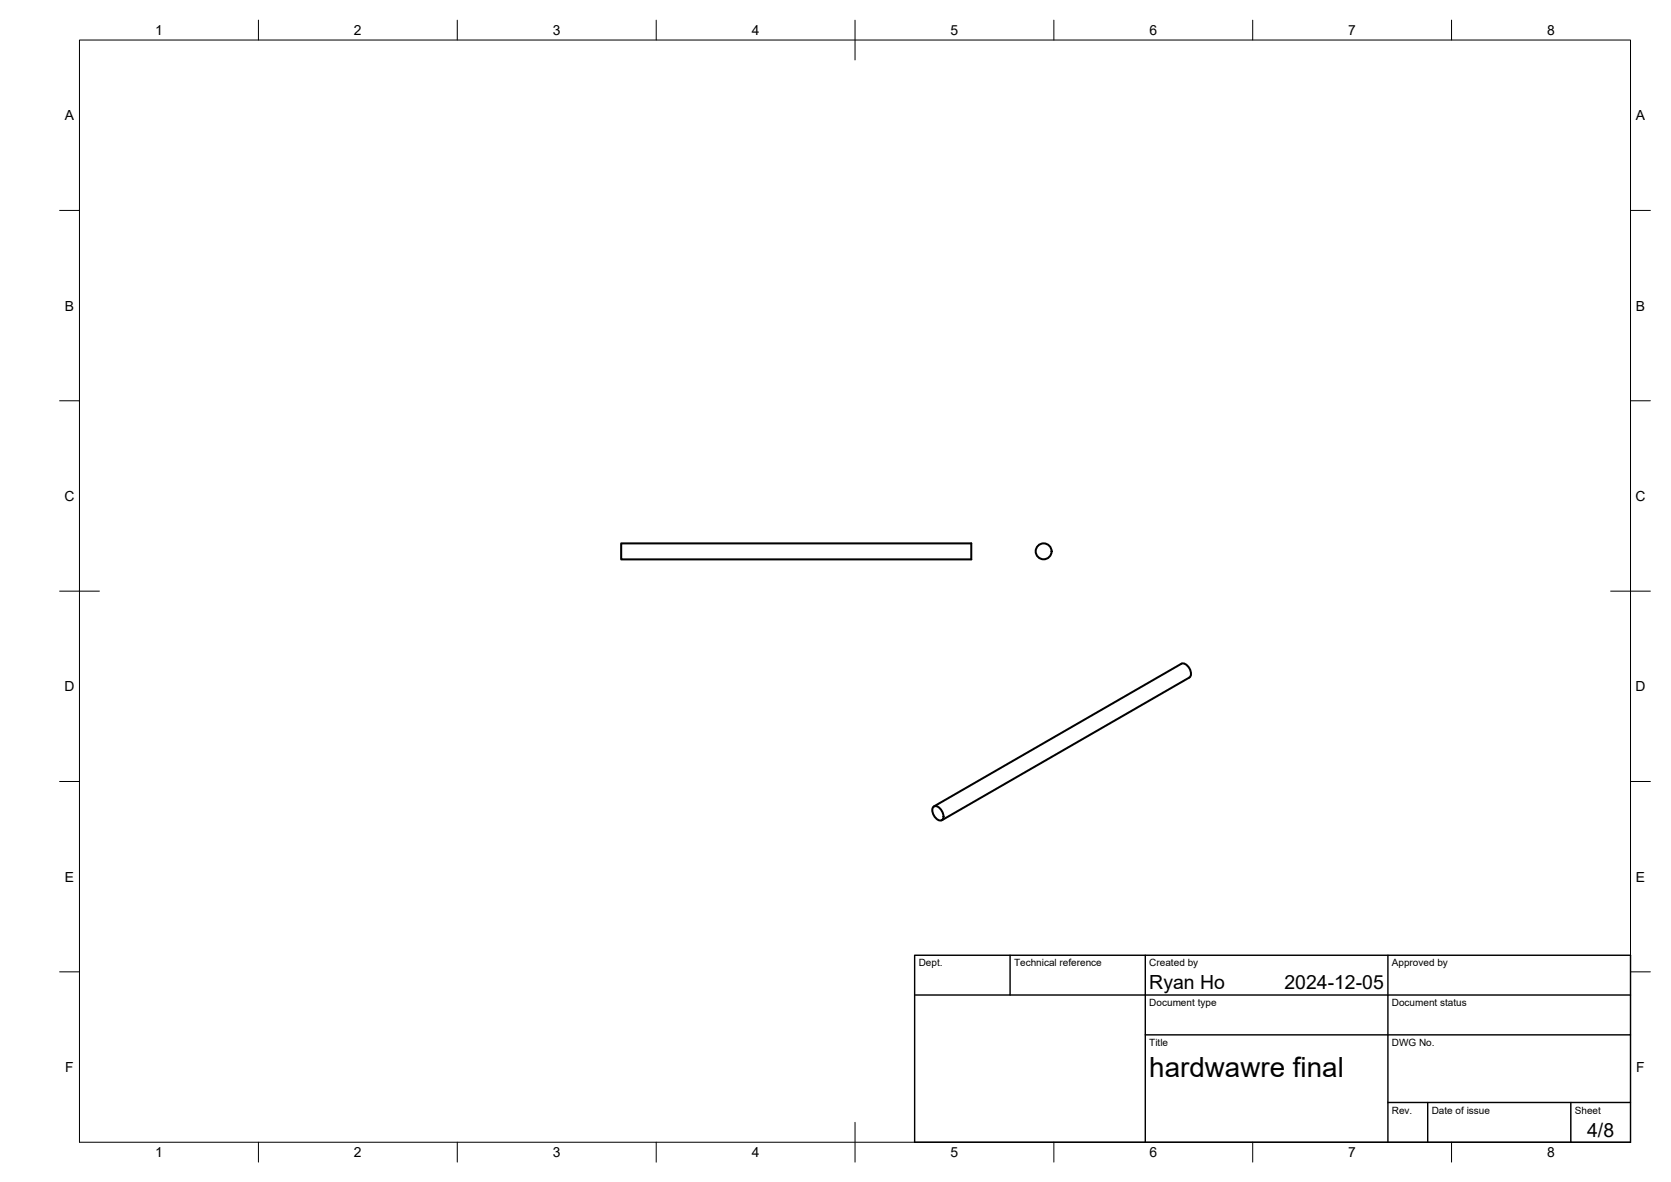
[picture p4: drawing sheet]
<svg xmlns="http://www.w3.org/2000/svg" width="420mm" height="297mm" viewBox="0 0 420 297" stroke-linecap="round" stroke-linejoin="round" font-family="sans-serif">
<!-- layer: Visible -->
<g fill="none" stroke="#000" stroke-width=".51">
<path d="M156.2 136.6h88v4h-88zM297.1 166.8l-62.3 35.9M297.1 166.8a2.21 2.21 0 0 1 2.4 2.3l-.2 .9-.2 .3-62.3 35.8M234.7 202.8a1.62 1.62 0 0 1 2.1 1 1.63 1.63 0 0 1-.1 2.4 2.49 2.49 0 0 1-2-3.4z"/>
<circle cx="262.4" cy="138.6" r="2"/>
</g>
<!-- layer: BORDER -->
<g fill="none" stroke="#000" stroke-width=".25">
<path d="M20 10.1h390v276.9h-390zM65 5.1v5M115 5.1v5M165 5.1v5M215 5.1v10M265 5.1v5M315 5.1v5M365 5.1v5M15 52.9h5M410 52.9h5M15 100.7h5M410 100.7h5"/>
<path d="M15 148.6h10M405 148.6h10M15 196.4h5M410 196.4h5M15 244.2h5M410 244.2h5M65 287v5M115 287v5M165 287v5M215 282.1v9.9M265 287v5M315 287v5"/>
<path d="M365 287v5"/>
</g>
<!-- layer: TITLEBLOCK -->
<path d="M230 240.1h180v46.9h-180zM230 250h180M254 240.1v9.9M288 240.1v46.9M349 240.1v46.9M288 260.1h122M349 277.1h61M359 277.1v9.9M395 277.1v9.9" fill="none" stroke="#000" stroke-width=".36"/>
<text font-size="7" x="289" y="270.6">hardwawre final</text>
<g font-size="4.9">
<text x="289" y="248.5">Ryan Ho</text>
<text x="323" y="248.5">2024-12-05</text>
<text x="399.1" y="285.7">4/8</text>
</g>
<g font-size="3.5">
<text x="39" y="8.8">1</text>
<text x="89" y="8.8">2</text>
<text x="139" y="8.8">3</text>
<text x="189" y="8.8">4</text>
<text x="239" y="8.8">5</text>
<text x="289" y="8.8">6</text>
<text x="339" y="8.8">7</text>
<text x="389" y="8.8">8</text>
<text x="16.3" y="30.2">A</text>
<text x="411.3" y="30.2">A</text>
<text x="16.3" y="78">B</text>
<text x="411.3" y="78">B</text>
<text x="16.2" y="125.9">C</text>
<text x="411.2" y="125.9">C</text>
<text x="16.2" y="173.7">D</text>
<text x="411.2" y="173.7">D</text>
<text x="16.3" y="221.6">E</text>
<text x="411.3" y="221.6">E</text>
<text x="16.4" y="269.4">F</text>
<text x="411.4" y="269.4">F</text>
<text x="39" y="290.8">1</text>
<text x="89" y="290.8">2</text>
<text x="139" y="290.8">3</text>
<text x="189" y="290.8">4</text>
<text x="239" y="290.8">5</text>
<text x="289" y="290.8">6</text>
<text x="339" y="290.8">7</text>
<text x="389" y="290.8">8</text>
</g>
<g font-size="2.5">
<text x="231" y="242.9">Dept.</text>
<text x="255" y="242.9">Technical reference</text>
<text x="289" y="242.9">Created by</text>
<text x="350" y="242.9">Approved by</text>
<text x="289" y="252.8">Document type</text>
<text x="350" y="252.8">Document status</text>
<text x="289" y="262.9">Title</text>
<text x="350" y="262.9">DWG No.</text>
<text x="350" y="279.9">Rev.</text>
<text x="360" y="279.9">Date of issue</text>
<text x="396" y="279.9">Sheet</text>
</g>
</svg>
